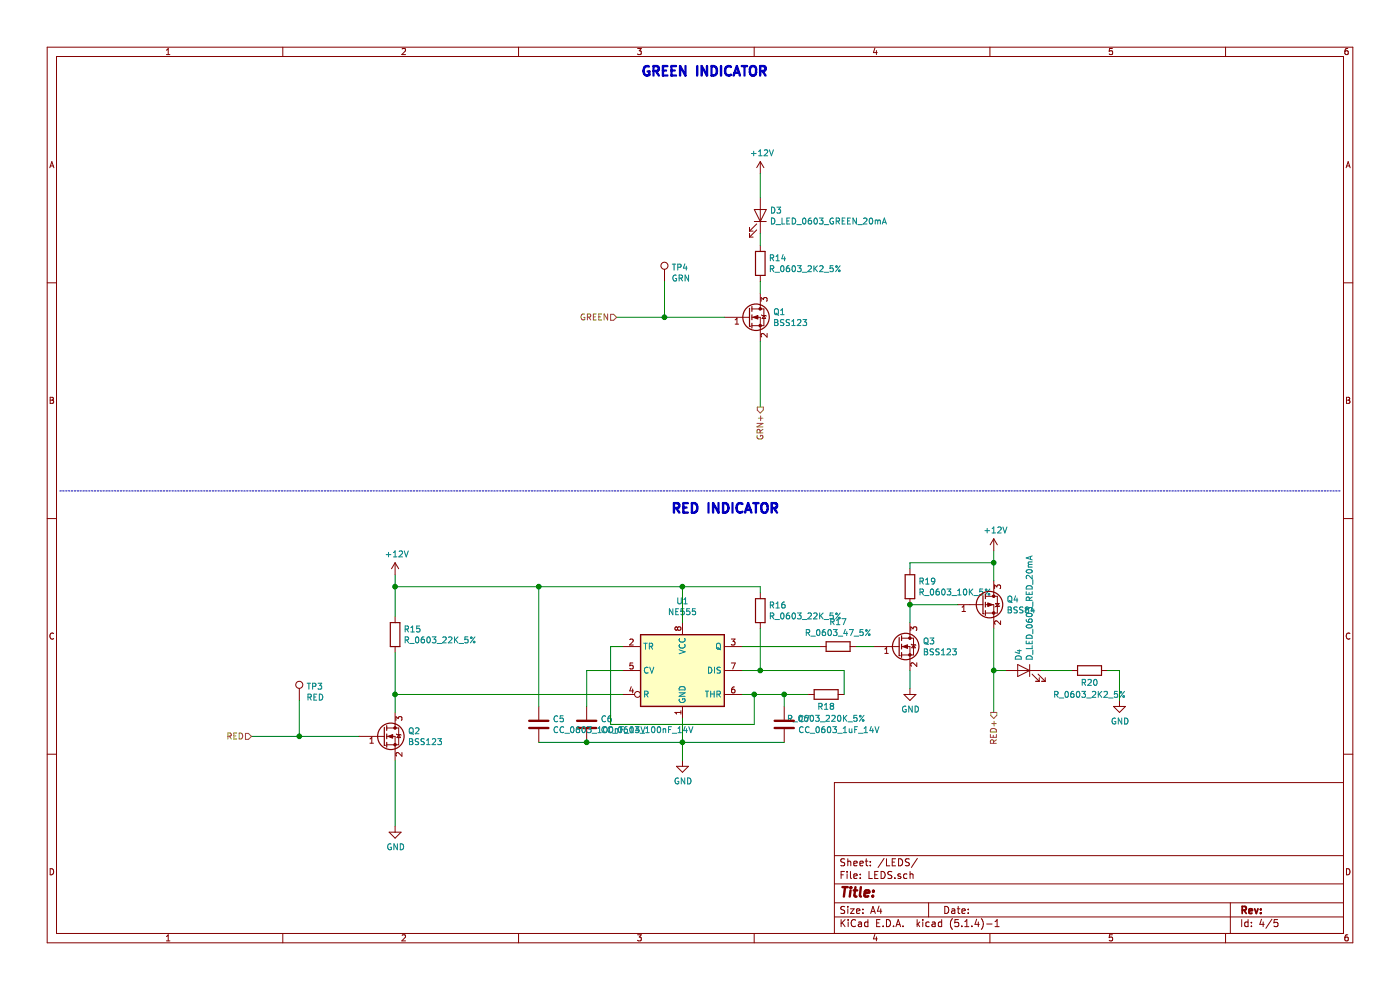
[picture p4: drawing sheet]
EESchema Schematic File Version 4
LIBS:RT12_TSAL_00-cache
EELAYER 30 0
EELAYER END
$Descr A4 11693 8268
encoding utf-8
Sheet 4 5
Title ""
Date ""
Rev ""
Comp ""
Comment1 ""
Comment2 ""
Comment3 ""
Comment4 ""
$EndDescr
Text HLabel 5150 2650 0    50   Input ~ 0
GREEN
Wire Wire Line
	6350 2850 6350 3400
$Comp
L Device:R R14
U 1 1
P 6350 2200
AR Path="/5F3650DB/5F38698E" Ref="R14"  Part="1" 
AR Path="/5F3E2790/5F38698E" Ref="R?"  Part="1" 
F 0 "R14" H 6420 2246 50  0000 L CNN
F 1 "R_0603_2K2_5%" H 6420 2155 50  0000 L CNN
F 2 "Resistor_SMD:R_0603_1608Metric_Pad1.05x0.95mm_HandSolder" V 6280 2200 50  0001 C CNN
F 3 "~" H 6350 2200 50  0001 C CNN
	1    6350 2200
	1    0    0    -1  
$EndComp
$Comp
L Device:LED D3
U 1 1
P 6350 1800
AR Path="/5F3650DB/5F38786F" Ref="D3"  Part="1" 
AR Path="/5F3E2790/5F38786F" Ref="D?"  Part="1" 
F 0 "D3" V 6389 1879 50  0000 L CNN
F 1 "D_LED_0603_GREEN_20mA" V 6298 1879 50  0000 L CNN
F 2 "Diode_SMD:D_0603_1608Metric_Pad1.05x0.95mm_HandSolder" H 6350 1800 50  0001 C CNN
F 3 "~" H 6350 1800 50  0001 C CNN
	1    6350 1800
	0    1    -1   0   
$EndComp
Wire Wire Line
	6350 1650 6350 1450
Wire Wire Line
	6350 1950 6350 2050
Wire Wire Line
	6350 2450 6350 2350
Text HLabel 2100 6150 0    50   Input ~ 0
RED
Wire Wire Line
	3300 6350 3300 6900
$Comp
L Timer:NE555 U1
U 1 1
P 5700 5600
AR Path="/5F3650DB/5F38DDE1" Ref="U1"  Part="1" 
AR Path="/5F3E2790/5F38DDE1" Ref="U?"  Part="1" 
F 0 "U1" H 5700 6181 50  0000 C CNN
F 1 "NE555" H 5700 6090 50  0000 C CNN
F 2 "SamacSys_Parts:NE555DR" H 5700 5600 50  0001 C CNN
F 3 "http://www.ti.com/lit/ds/symlink/ne555.pdf" H 5700 5600 50  0001 C CNN
	1    5700 5600
	1    0    0    -1  
$EndComp
$Comp
L Device:R R15
U 1 1
P 3300 5300
AR Path="/5F3650DB/5F38C323" Ref="R15"  Part="1" 
AR Path="/5F3E2790/5F38C323" Ref="R?"  Part="1" 
F 0 "R15" H 3370 5346 50  0000 L CNN
F 1 "R_0603_22K_5%" H 3370 5255 50  0000 L CNN
F 2 "Resistor_SMD:R_0603_1608Metric_Pad1.05x0.95mm_HandSolder" V 3230 5300 50  0001 C CNN
F 3 "~" H 3300 5300 50  0001 C CNN
	1    3300 5300
	1    0    0    -1  
$EndComp
Wire Wire Line
	3300 5450 3300 5800
$Comp
L Device:C C5
U 1 1
P 4500 6050
AR Path="/5F3650DB/5F393808" Ref="C5"  Part="1" 
AR Path="/5F3E2790/5F393808" Ref="C?"  Part="1" 
F 0 "C5" H 4615 6096 50  0000 L CNN
F 1 "CC_0603_100nF_14V" H 4615 6005 50  0000 L CNN
F 2 "Capacitor_SMD:C_0603_1608Metric" H 4538 5900 50  0001 C CNN
F 3 "~" H 4500 6050 50  0001 C CNN
	1    4500 6050
	1    0    0    -1  
$EndComp
$Comp
L Device:C C7
U 1 1
P 6550 6050
AR Path="/5F3650DB/5F396BEE" Ref="C7"  Part="1" 
AR Path="/5F3E2790/5F396BEE" Ref="C?"  Part="1" 
F 0 "C7" H 6665 6096 50  0000 L CNN
F 1 "CC_0603_1uF_14V" H 6665 6005 50  0000 L CNN
F 2 "Capacitor_SMD:C_0603_1608Metric" H 6588 5900 50  0001 C CNN
F 3 "~" H 6550 6050 50  0001 C CNN
	1    6550 6050
	1    0    0    -1  
$EndComp
Wire Wire Line
	4500 6200 4900 6200
Wire Wire Line
	4900 6200 5700 6200
Wire Wire Line
	5700 6200 5700 6350
Connection ~ 4900 6200
Wire Wire Line
	6550 6200 5700 6200
Connection ~ 5700 6200
Wire Wire Line
	5700 6000 5700 6200
Wire Wire Line
	6750 5800 6550 5800
Wire Wire Line
	6550 5900 6550 5800
Connection ~ 6550 5800
Wire Wire Line
	6550 5800 6300 5800
Wire Wire Line
	6300 5800 6300 6050
Wire Wire Line
	6300 6050 5100 6050
Wire Wire Line
	5100 6050 5100 5400
Wire Wire Line
	5100 5400 5200 5400
Connection ~ 6300 5800
Wire Wire Line
	6300 5800 6200 5800
Wire Wire Line
	4900 5900 4900 5600
Wire Wire Line
	4900 5600 5200 5600
$Comp
L Device:R R16
U 1 1
P 6350 5100
AR Path="/5F3650DB/5F39C24E" Ref="R16"  Part="1" 
AR Path="/5F3E2790/5F39C24E" Ref="R?"  Part="1" 
F 0 "R16" H 6420 5146 50  0000 L CNN
F 1 "R_0603_22K_5%" H 6420 5055 50  0000 L CNN
F 2 "Resistor_SMD:R_0603_1608Metric_Pad1.05x0.95mm_HandSolder" V 6280 5100 50  0001 C CNN
F 3 "~" H 6350 5100 50  0001 C CNN
	1    6350 5100
	1    0    0    -1  
$EndComp
Wire Wire Line
	7050 5800 7050 5600
Wire Wire Line
	7050 5600 6350 5600
Wire Wire Line
	6350 5250 6350 5600
Connection ~ 6350 5600
Wire Wire Line
	6350 5600 6200 5600
Wire Wire Line
	6350 4950 6350 4900
Wire Wire Line
	6350 4900 5700 4900
Wire Wire Line
	3300 4900 3300 5150
Wire Wire Line
	3300 4800 3300 4900
Connection ~ 3300 4900
Wire Wire Line
	5700 4900 5700 5200
Connection ~ 5700 4900
Wire Wire Line
	4500 5900 4500 4900
Wire Wire Line
	3300 4900 4500 4900
Connection ~ 4500 4900
Wire Wire Line
	4500 4900 5700 4900
Wire Wire Line
	5200 5800 3300 5800
Connection ~ 3300 5800
Wire Wire Line
	3300 5800 3300 5950
Wire Wire Line
	6200 5400 6850 5400
Wire Wire Line
	7600 5600 7600 5750
Wire Wire Line
	7600 5200 7600 5050
Wire Wire Line
	7600 5050 8000 5050
Wire Wire Line
	8300 4600 8300 4700
$Comp
L Device:R R19
U 1 1
P 7600 4900
AR Path="/5F3650DB/5F3B3508" Ref="R19"  Part="1" 
AR Path="/5F3E2790/5F3B3508" Ref="R?"  Part="1" 
F 0 "R19" H 7670 4946 50  0000 L CNN
F 1 "R_0603_10K_5%" H 7670 4855 50  0000 L CNN
F 2 "Resistor_SMD:R_0603_1608Metric_Pad1.05x0.95mm_HandSolder" V 7530 4900 50  0001 C CNN
F 3 "~" H 7600 4900 50  0001 C CNN
	1    7600 4900
	1    0    0    -1  
$EndComp
Wire Wire Line
	7600 4750 7600 4700
Wire Wire Line
	7600 4700 8300 4700
Connection ~ 8300 4700
Wire Wire Line
	8300 4700 8300 4850
Wire Wire Line
	8300 5250 8300 5600
$Comp
L Device:LED D4
U 1 1
P 8550 5600
AR Path="/5F3650DB/5F3BBDF0" Ref="D4"  Part="1" 
AR Path="/5F3E2790/5F3BBDF0" Ref="D?"  Part="1" 
F 0 "D4" V 8589 5679 50  0000 L CNN
F 1 "D_LED_0603_RED_20mA" V 8498 5679 50  0000 L CNN
F 2 "Diode_SMD:D_0603_1608Metric_Pad1.05x0.95mm_HandSolder" H 8550 5600 50  0001 C CNN
F 3 "~" H 8550 5600 50  0001 C CNN
	1    8550 5600
	-1   0    0    -1  
$EndComp
Wire Wire Line
	8400 5600 8300 5600
Connection ~ 8300 5600
$Comp
L Device:R R18
U 1 1
P 6900 5800
AR Path="/5F3650DB/5F398977" Ref="R18"  Part="1" 
AR Path="/5F3E2790/5F398977" Ref="R?"  Part="1" 
F 0 "R18" V 7000 5800 50  0000 C CNN
F 1 "R_0603_220K_5%" V 7100 5800 50  0000 C CNN
F 2 "Resistor_SMD:R_0603_1608Metric_Pad1.05x0.95mm_HandSolder" V 6830 5800 50  0001 C CNN
F 3 "~" H 6900 5800 50  0001 C CNN
	1    6900 5800
	0    1    1    0   
$EndComp
$Comp
L Device:R R20
U 1 1
P 9100 5600
AR Path="/5F3650DB/5F3BE332" Ref="R20"  Part="1" 
AR Path="/5F3E2790/5F3BE332" Ref="R?"  Part="1" 
F 0 "R20" V 9200 5600 50  0000 C CNN
F 1 "R_0603_2K2_5%" V 9300 5600 50  0000 C CNN
F 2 "Resistor_SMD:R_0603_1608Metric_Pad1.05x0.95mm_HandSolder" V 9030 5600 50  0001 C CNN
F 3 "~" H 9100 5600 50  0001 C CNN
	1    9100 5600
	0    1    1    0   
$EndComp
Wire Wire Line
	8700 5600 8950 5600
Wire Wire Line
	9250 5600 9350 5600
Wire Wire Line
	9350 5600 9350 5850
Text Notes 5350 650  0    79   ~ 16
GREEN INDICATOR\n
Wire Notes Line
	500  4100 11200 4100
Text Notes 5600 4300 0    79   ~ 16
RED INDICATOR
Text HLabel 6350 3400 3    50   Output ~ 0
GRN+
Text HLabel 8300 5950 3    50   Output ~ 0
RED+
Wire Wire Line
	8300 5600 8300 5950
$Comp
L Transistor_FET:BSS123 Q2
U 1 1
P 3200 6150
AR Path="/5F3650DB/5F95AD47" Ref="Q2"  Part="1" 
AR Path="/5F3E2790/5F95AD47" Ref="Q?"  Part="1" 
F 0 "Q2" H 3406 6196 50  0000 L CNN
F 1 "BSS123" H 3406 6105 50  0000 L CNN
F 2 "Package_TO_SOT_SMD:SOT-23" H 3400 6075 50  0001 L CIN
F 3 "http://www.diodes.com/assets/Datasheets/ds30366.pdf" H 3200 6150 50  0001 L CNN
	1    3200 6150
	1    0    0    -1  
$EndComp
$Comp
L Transistor_FET:BSS123 Q3
U 1 1
P 7500 5400
AR Path="/5F3650DB/5F95E0F9" Ref="Q3"  Part="1" 
AR Path="/5F3E2790/5F95E0F9" Ref="Q?"  Part="1" 
F 0 "Q3" H 7706 5446 50  0000 L CNN
F 1 "BSS123" H 7706 5355 50  0000 L CNN
F 2 "Package_TO_SOT_SMD:SOT-23" H 7700 5325 50  0001 L CIN
F 3 "http://www.diodes.com/assets/Datasheets/ds30366.pdf" H 7500 5400 50  0001 L CNN
	1    7500 5400
	1    0    0    -1  
$EndComp
$Comp
L Transistor_FET:BSS123 Q1
U 1 1
P 6250 2650
AR Path="/5F3650DB/5F9505CF" Ref="Q1"  Part="1" 
AR Path="/5F3E2790/5F9505CF" Ref="Q?"  Part="1" 
F 0 "Q1" H 6456 2696 50  0000 L CNN
F 1 "BSS123" H 6456 2605 50  0000 L CNN
F 2 "Package_TO_SOT_SMD:SOT-23" H 6450 2575 50  0001 L CIN
F 3 "http://www.diodes.com/assets/Datasheets/ds30366.pdf" H 6250 2650 50  0001 L CNN
	1    6250 2650
	1    0    0    -1  
$EndComp
$Comp
L Transistor_FET:BSS84 Q4
U 1 1
P 8200 5050
AR Path="/5F3650DB/5F95EF22" Ref="Q4"  Part="1" 
AR Path="/5F3E2790/5F95EF22" Ref="Q?"  Part="1" 
F 0 "Q4" H 8406 5096 50  0000 L CNN
F 1 "BSS84" H 8406 5005 50  0000 L CNN
F 2 "Package_TO_SOT_SMD:SOT-23" H 8400 4975 50  0001 L CIN
F 3 "http://assets.nexperia.com/documents/data-sheet/BSS84.pdf" H 8200 5050 50  0001 L CNN
	1    8200 5050
	1    0    0    -1  
$EndComp
Connection ~ 7600 5050
$Comp
L Device:R R17
U 1 1
P 7000 5400
AR Path="/5F3650DB/5F974A5F" Ref="R17"  Part="1" 
AR Path="/5F3E2790/5F974A5F" Ref="R?"  Part="1" 
F 0 "R17" V 6793 5400 50  0000 C CNN
F 1 "R_0603_47_5%" V 6884 5400 50  0000 C CNN
F 2 "Resistor_SMD:R_0603_1608Metric_Pad1.05x0.95mm_HandSolder" V 6930 5400 50  0001 C CNN
F 3 "~" H 7000 5400 50  0001 C CNN
	1    7000 5400
	0    1    1    0   
$EndComp
Wire Wire Line
	7150 5400 7300 5400
$Comp
L power:+12V #PWR0132
U 1 1
P 8300 4600
AR Path="/5F3650DB/5F976A0D" Ref="#PWR0132"  Part="1" 
AR Path="/5F3E2790/5F976A0D" Ref="#PWR?"  Part="1" 
F 0 "#PWR0132" H 8300 4450 50  0001 C CNN
F 1 "+12V" H 8315 4773 50  0000 C CNN
F 2 "" H 8300 4600 50  0001 C CNN
F 3 "" H 8300 4600 50  0001 C CNN
	1    8300 4600
	1    0    0    -1  
$EndComp
Wire Wire Line
	2100 6150 2500 6150
Wire Wire Line
	5150 2650 5550 2650
$Comp
L Device:C C6
U 1 1
P 4900 6050
AR Path="/5F3650DB/5F3958A5" Ref="C6"  Part="1" 
AR Path="/5F3E2790/5F3958A5" Ref="C?"  Part="1" 
F 0 "C6" H 5015 6096 50  0000 L CNN
F 1 "CC_0603_100nF_14V" H 5015 6005 50  0000 L CNN
F 2 "Capacitor_SMD:C_0603_1608Metric" H 4938 5900 50  0001 C CNN
F 3 "~" H 4900 6050 50  0001 C CNN
	1    4900 6050
	1    0    0    -1  
$EndComp
Connection ~ 2500 6150
Wire Wire Line
	2500 6150 3000 6150
$Comp
L Connector:TestPoint TP?
U 1 1
P 2500 5850
AR Path="/5F48AB2C/5F484B34" Ref="TP?"  Part="1" 
AR Path="/5F3650DB/5F484B34" Ref="TP3"  Part="1" 
F 0 "TP3" H 2558 5968 50  0000 L CNN
F 1 "RED" H 2558 5877 50  0000 L CNN
F 2 "TestPoint:TestPoint_THTPad_2.0x2.0mm_Drill1.0mm" H 2700 5850 50  0001 C CNN
F 3 "~" H 2700 5850 50  0001 C CNN
	1    2500 5850
	1    0    0    -1  
$EndComp
Wire Wire Line
	2500 5850 2500 6150
$Comp
L Connector:TestPoint TP?
U 1 1
P 5550 2350
AR Path="/5F48AB2C/5F4945E4" Ref="TP?"  Part="1" 
AR Path="/5F3650DB/5F4945E4" Ref="TP4"  Part="1" 
F 0 "TP4" H 5608 2468 50  0000 L CNN
F 1 "GRN" H 5608 2377 50  0000 L CNN
F 2 "TestPoint:TestPoint_THTPad_2.0x2.0mm_Drill1.0mm" H 5750 2350 50  0001 C CNN
F 3 "~" H 5750 2350 50  0001 C CNN
	1    5550 2350
	1    0    0    -1  
$EndComp
Wire Wire Line
	5550 2350 5550 2650
Connection ~ 5550 2650
Wire Wire Line
	5550 2650 6050 2650
$Comp
L power:+12V #PWR0101
U 1 1
P 3300 4800
AR Path="/5F3650DB/5F4561DB" Ref="#PWR0101"  Part="1" 
AR Path="/5F3E2790/5F4561DB" Ref="#PWR?"  Part="1" 
F 0 "#PWR0101" H 3300 4650 50  0001 C CNN
F 1 "+12V" H 3315 4973 50  0000 C CNN
F 2 "" H 3300 4800 50  0001 C CNN
F 3 "" H 3300 4800 50  0001 C CNN
	1    3300 4800
	1    0    0    -1  
$EndComp
$Comp
L power:+12V #PWR0109
U 1 1
P 6350 1450
AR Path="/5F3650DB/5F458094" Ref="#PWR0109"  Part="1" 
AR Path="/5F3E2790/5F458094" Ref="#PWR?"  Part="1" 
F 0 "#PWR0109" H 6350 1300 50  0001 C CNN
F 1 "+12V" H 6365 1623 50  0000 C CNN
F 2 "" H 6350 1450 50  0001 C CNN
F 3 "" H 6350 1450 50  0001 C CNN
	1    6350 1450
	1    0    0    -1  
$EndComp
$Comp
L power:GND #PWR0114
U 1 1
P 3300 6900
AR Path="/5F3650DB/5F38C31C" Ref="#PWR0114"  Part="1" 
AR Path="/5F3E2790/5F38C31C" Ref="#PWR?"  Part="1" 
F 0 "#PWR0114" H 3300 6650 50  0001 C CNN
F 1 "GND" H 3305 6727 50  0000 C CNN
F 2 "" H 3300 6900 50  0001 C CNN
F 3 "" H 3300 6900 50  0001 C CNN
	1    3300 6900
	1    0    0    -1  
$EndComp
$Comp
L power:GND #PWR0115
U 1 1
P 5700 6350
AR Path="/5F3650DB/5F396ED1" Ref="#PWR0115"  Part="1" 
AR Path="/5F3E2790/5F396ED1" Ref="#PWR?"  Part="1" 
F 0 "#PWR0115" H 5700 6100 50  0001 C CNN
F 1 "GND" H 5705 6177 50  0000 C CNN
F 2 "" H 5700 6350 50  0001 C CNN
F 3 "" H 5700 6350 50  0001 C CNN
	1    5700 6350
	1    0    0    -1  
$EndComp
$Comp
L power:GND #PWR0116
U 1 1
P 7600 5750
AR Path="/5F3650DB/5F3AE751" Ref="#PWR0116"  Part="1" 
AR Path="/5F3E2790/5F3AE751" Ref="#PWR?"  Part="1" 
F 0 "#PWR0116" H 7600 5500 50  0001 C CNN
F 1 "GND" H 7605 5577 50  0000 C CNN
F 2 "" H 7600 5750 50  0001 C CNN
F 3 "" H 7600 5750 50  0001 C CNN
	1    7600 5750
	1    0    0    -1  
$EndComp
$Comp
L power:GND #PWR0117
U 1 1
P 9350 5850
AR Path="/5F3650DB/5F3C0578" Ref="#PWR0117"  Part="1" 
AR Path="/5F3E2790/5F3C0578" Ref="#PWR?"  Part="1" 
F 0 "#PWR0117" H 9350 5600 50  0001 C CNN
F 1 "GND" H 9355 5677 50  0000 C CNN
F 2 "" H 9350 5850 50  0001 C CNN
F 3 "" H 9350 5850 50  0001 C CNN
	1    9350 5850
	1    0    0    -1  
$EndComp
$EndSCHEMATC
